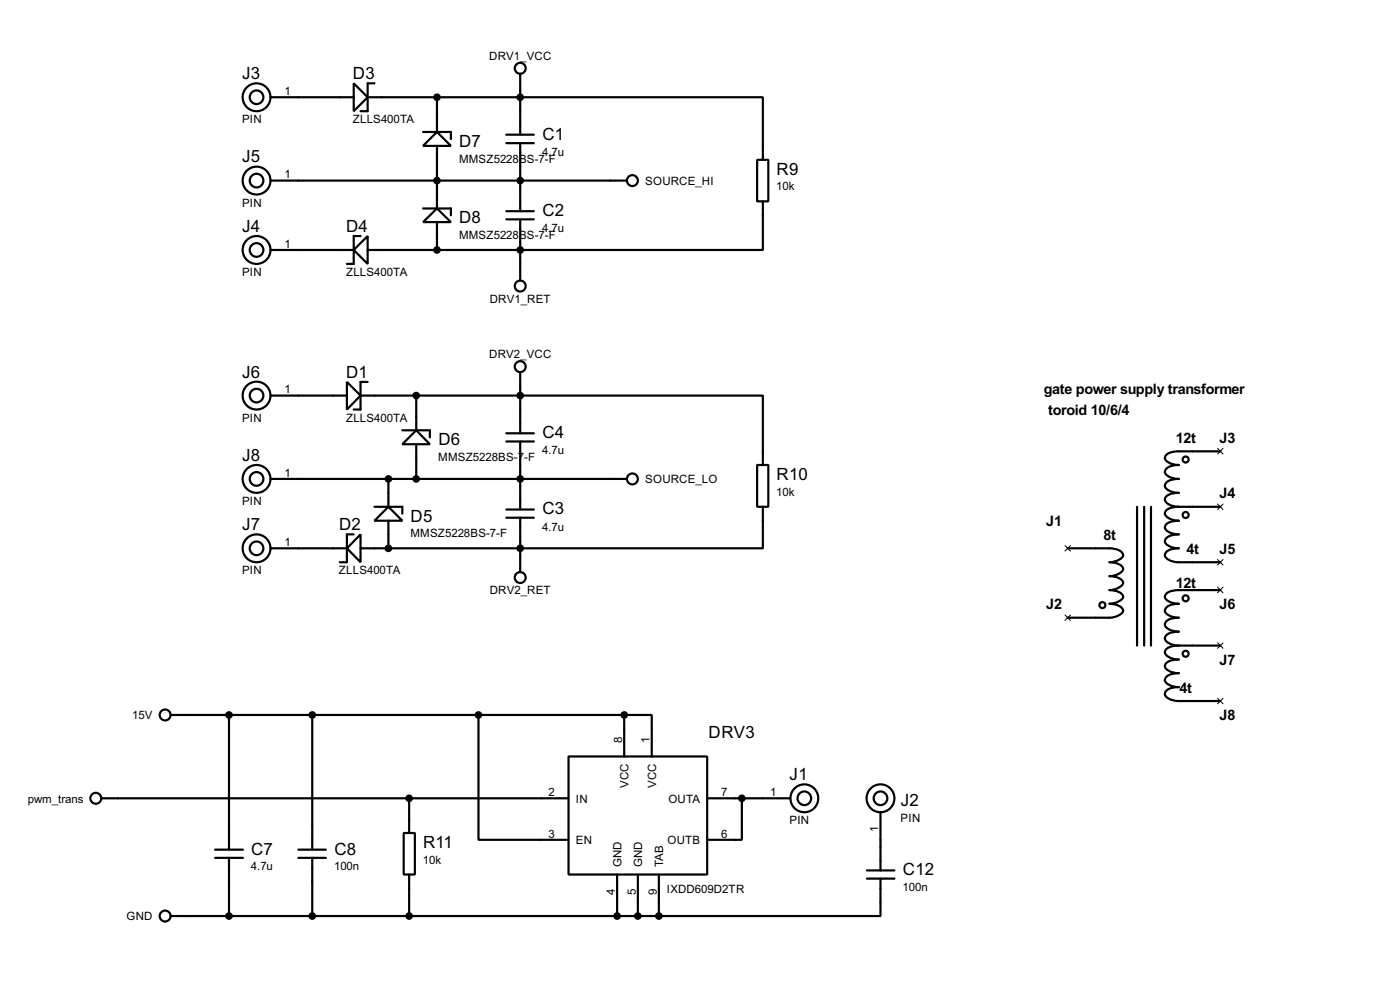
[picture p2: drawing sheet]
<svg xmlns="http://www.w3.org/2000/svg" width="256mm" height="180mm" viewBox="0 0 256 180" stroke-linecap="round" stroke-linejoin="round" font-family="sans-serif">
<g fill="none" stroke="#000" stroke-width=".4">
<path d="M49.6 17.8h15.2M64.8 15.3l2.6 2.5-2.6 2.6zM67.4 17.8h72.4v11.5M68.6 15.3h-1.2v5.1h-1.3M80.1 17.8v6.4M95.3 13.5v11.2M49.6 33.1h65.3M77.5 24.2h5.1v1.3M77.5 38.2h5.1v1.2M80.1 24.2l2.5 2.5h-5.1zM80.1 26.7v11.5M92.8 26.2h5"/>
<path d="M92.8 24.7h5M92.8 38.7h5M95.3 26.2v12.5M138.7 29.3h2.1v7.6h-2.1zM139.8 36.9v8.9h-72.4M49.6 45.8h15.2M64.8 45.8l2.6-2.6v5.1zM66.1 43.2h-1.3v5.1h-1.2M77.5 40.7l2.6-2.5 2.5 2.5zM80.1 40.7v5.1M92.8 40.2h5M95.3 40.2v11.2"/>
<path d="M49.6 72.4h14M63.6 69.9l2.5 2.5-2.5 2.6zM66.1 72.4h73.7v12.7M67.4 69.9h-1.3v5.1h-1.3M73.7 78.8h5.1v1.3M76.3 72.4v6.4M92.8 79.3h5M95.3 68.1v11.2M49.6 87.7h65.3M64.8 97.8h-1.2v5.1h-1.3M66.1 97.8v5.1l-2.5-2.5zM68.6 92.8h5.1v1.2"/>
<path d="M71.2 92.8l2.5 2.5h-5.1zM71.2 87.7v5.1M71.2 95.3v5.1M73.7 81.3l2.6-2.5 2.5 2.5zM76.3 81.3v6.4M92.8 80.8h5M92.8 94.8h5M92.8 93.3h5M95.3 80.8v12.5M95.3 94.8v9.9M138.7 85.1h2.1v7.7h-2.1zM139.8 92.8v7.6h-73.7"/>
<path d="M208.3 92.8v25.4M209.6 92.8v25.4M210.9 92.8v25.4M216 92.8a2.91 2.91 0 0 0-2.5 .8 .91 .91 0 0 0 .6 1.2l1.1 .4 .8 .1a2.91 2.91 0 0 0-2.5 .9 .88 .88 0 0 0 .6 1.2l1.1 .3 .8 .1a2.87 2.87 0 0 0-2.5 .9 .88 .88 0 0 0 .6 1.2l1.1 .4 .8 .1a2.84 2.84 0 0 0-2.5 .9 .89 .89 0 0 0 .6 1.2l1.1 .3 .8 .1h7.6M216 92.8h7.6M223.6 82.6h-7.6a2.91 2.91 0 0 0-2.5 .9 .88 .88 0 0 0 .6 1.2l1.1 .3 .8 .1a2.87 2.87 0 0 0-2.5 .9 .88 .88 0 0 0 .6 1.2l1.1 .4 .8 .1a2.84 2.84 0 0 0-2.5 .9 .89 .89 0 0 0 .6 1.2l1.1 .3 .8 .1a2.91 2.91 0 0 0-2.5 .9 .93 .93 0 0 0 .6 1.2l1.1 .4 .8 .1M49.6 100.4h14M195.6 100.4h7.7a2.24 2.24 0 0 1 2.5 1.3 2.65 2.65 0 0 1-2.5 1.2 2.27 2.27 0 0 1 2.5 1.3 2.58 2.58 0 0 1-2.5 1.3 2.27 2.27 0 0 1 2.5 1.2 2.66 2.66 0 0 1-2.5 1.3 2.27 2.27 0 0 1 2.5 1.3 2.65 2.65 0 0 1-2.5 1.2 2.29 2.29 0 0 1 2.5 1.3 2.65 2.65 0 0 1-2.5 1.3h-7.7M216 118.2a2.91 2.91 0 0 0-2.5 .8 .91 .91 0 0 0 .6 1.2l1.1 .4 .8 .1a2.91 2.91 0 0 0-2.5 .9 .88 .88 0 0 0 .6 1.2l1.1 .3 .8 .1a2.87 2.87 0 0 0-2.5 .9 .88 .88 0 0 0 .6 1.2l1.1 .4 .8 .1a2.84 2.84 0 0 0-2.5 .9 .89 .89 0 0 0 .6 1.2l1.1 .3 .8 .1h7.6M216 118.2h7.6M223.6 108h-7.6a2.91 2.91 0 0 0-2.5 .9 .88 .88 0 0 0 .6 1.2l1.1 .3 .8 .1a2.87 2.87 0 0 0-2.5 .9 .88 .88 0 0 0 .6 1.2l1.1 .4 .8 .1a2.84 2.84 0 0 0-2.5 .9 .89 .89 0 0 0 .6 1.2l1.1 .3 .8 .1a2.91 2.91 0 0 0-2.5 .9 .93 .93 0 0 0 .6 1.2l1.1 .4 .8 .1M31.3 130.9h83.1"/>
<path d="M42 130.9v24.6M57.2 130.9v24.6M87.7 130.9v22.8h16.5M104.2 138.5h25.4v21.6h-25.4zM114.4 130.9h5v7.6M114.4 130.9v7.6M18.6 146.1h85.6M39.4 155.5h5.1M39.4 157h5.1M42 157v10.7M54.7 155.5h5M54.7 157h5"/>
<path d="M57.2 157v10.7M74 152.5h2v7.6h-2zM75 146.1v6.4M129.6 146.1h15.2M135.9 146.1v7.6h-6.3M158.8 159.3h5.1M161.3 148.6v10.7M31.3 167.7h89.4M75 160.1v7.6M113.1 160.1v7.6M116.9 160.1v7.6M120.7 160.1v7.6"/>
<path d="M158.8 160.8h5.1M161.3 160.8v6.9h-40.6"/>
<circle cx="47" cy="17.8" r="2.55"/>
<circle cx="47" cy="17.8" r="1.25"/>
<circle cx="95.3" cy="12.5" r="1"/>
<circle cx="47" cy="33.1" r="2.55"/>
<circle cx="47" cy="33.1" r="1.25"/>
<circle cx="115.8" cy="33.1" r="1"/>
<circle cx="47" cy="45.8" r="2.55"/>
<circle cx="47" cy="45.8" r="1.25"/>
<circle cx="95.3" cy="52.4" r="1"/>
<circle cx="47" cy="72.4" r="2.55"/>
<circle cx="47" cy="72.4" r="1.25"/>
<circle cx="95.3" cy="67.1" r="1"/>
<circle cx="47" cy="87.7" r="2.55"/>
<circle cx="47" cy="87.7" r="1.25"/>
<circle cx="115.8" cy="87.7" r="1"/>
<circle cx="217.2" cy="94.3" r=".55"/>
<circle cx="217.2" cy="84.1" r=".55"/>
<circle cx="47" cy="100.4" r="2.55"/>
<circle cx="47" cy="100.4" r="1.25"/>
<circle cx="95.3" cy="105.7" r="1"/>
<circle cx="201.9" cy="110.8" r=".55"/>
<circle cx="217.2" cy="119.7" r=".55"/>
<circle cx="217.2" cy="109.5" r=".55"/>
<circle cx="30.2" cy="130.9" r="1"/>
<circle cx="17.5" cy="146.1" r="1"/>
<circle cx="147.3" cy="146.1" r="2.55"/>
<circle cx="147.3" cy="146.1" r="1.25"/>
<circle cx="161.3" cy="146.1" r="2.55"/>
<circle cx="161.3" cy="146.1" r="1.25"/>
<circle cx="30.2" cy="167.7" r="1"/>
</g>
<g fill="#000" stroke="#000" stroke-width=".4">
<circle cx="80" cy="17.8" r=".5"/>
<circle cx="95.3" cy="17.8" r=".5"/>
<circle cx="80" cy="33.1" r=".5"/>
<circle cx="95.3" cy="33.1" r=".5"/>
<circle cx="80" cy="45.8" r=".5"/>
<circle cx="95.3" cy="45.8" r=".5"/>
<circle cx="76.2" cy="72.4" r=".5"/>
<circle cx="95.3" cy="72.4" r=".5"/>
<circle cx="71.1" cy="87.7" r=".5"/>
<circle cx="76.2" cy="87.7" r=".5"/>
<circle cx="95.3" cy="87.7" r=".5"/>
<circle cx="71.1" cy="100.4" r=".5"/>
<circle cx="95.3" cy="100.4" r=".5"/>
<circle cx="41.9" cy="130.9" r=".5"/>
<circle cx="57.2" cy="130.9" r=".5"/>
<circle cx="87.6" cy="130.9" r=".5"/>
<circle cx="114.3" cy="130.9" r=".5"/>
<circle cx="74.9" cy="146.1" r=".5"/>
<circle cx="135.9" cy="146.1" r=".5"/>
<circle cx="41.9" cy="167.7" r=".5"/>
<circle cx="57.2" cy="167.7" r=".5"/>
<circle cx="74.9" cy="167.7" r=".5"/>
<circle cx="113" cy="167.7" r=".5"/>
<circle cx="116.8" cy="167.7" r=".5"/>
<circle cx="120.7" cy="167.7" r=".5"/>
</g>
<g fill="none" stroke="#000" stroke-width=".18">
<path d="M195.1 99.9l1 1M196.1 99.9l-1 1M223.1 92.3l1 1M223.1 82.1l1 1M224.1 92.3l-1 1M224.1 82.1l-1 1M195.1 112.6l1 1M196.1 112.6l-1 1M223.1 102.4l1 1M223.1 117.7l1 1M223.1 107.5l1 1M224.1 102.4l-1 1"/>
<path d="M224.1 117.7l-1 1M224.1 107.5l-1 1M223.1 127.8l1 1M224.1 127.8l-1 1"/>
</g>
<g font-size="3.5">
<text x="44.4" y="14.5">J3</text>
<text x="64.7" y="14.5">D3</text>
<text x="44.4" y="29.7">J5</text>
<text x="84.1" y="26.8">D7</text>
<text x="99.4" y="25.6">C1</text>
<text x="142.3" y="31.9">R9</text>
<text x="84.1" y="40.9">D8</text>
<text x="99.4" y="39.5">C2</text>
<text x="44.4" y="42.4">J4</text>
<text x="63.4" y="42.4">D4</text>
<text x="44.4" y="69.1">J6</text>
<text x="63.4" y="69.1">D1</text>
<text x="80.3" y="81.5">D6</text>
<text x="99.4" y="80.2">C4</text>
<text x="44.4" y="84.3">J8</text>
<text x="142.3" y="87.8">R10</text>
<text x="75.2" y="95.5">D5</text>
<text x="99.4" y="94.2">C3</text>
<text x="44.4" y="97">J7</text>
<text x="62.1" y="97">D2</text>
<text x="129.8" y="135.1">DRV3</text>
<text x="144.7" y="142.8">J1</text>
<text x="165" y="147.5">J2</text>
<text x="77.5" y="155.2">R11</text>
<text x="46" y="156.4">C7</text>
<text x="61.3" y="156.4">C8</text>
<text x="165.4" y="160.2">C12</text>
</g>
<g font-size="3">
<text x="191.2" y="72.2">gate power supply transformer</text>
<text x="192" y="76">toroid 10/6/4</text>
<text x="215.4" y="81.1">12t</text>
<text x="223.4" y="81.1">J3</text>
<text x="223.4" y="91.2">J4</text>
<text x="191.6" y="96.3">J1</text>
<text x="202.1" y="98.8">8t</text>
<text x="217.4" y="101.4">4t</text>
<text x="223.4" y="101.4">J5</text>
<text x="215.4" y="107.7">12t</text>
<text x="191.6" y="111.5">J2</text>
<text x="223.4" y="111.5">J6</text>
<text x="223.4" y="121.7">J7</text>
<text x="216.1" y="126.8">4t</text>
<text x="223.4" y="131.9">J8</text>
</g>
<g font-size="2.4">
<text x="89.6" y="11">DRV1_VCC</text>
<text x="52.1" y="17.4">1</text>
<text x="44.3" y="22.6">PIN</text>
<text x="64.6" y="22.6">ZLLS400TA</text>
<text x="84.1" y="29.8">MMSZ5228BS-7-F</text>
<text x="99.3" y="28.5">4.7u</text>
<text x="52.1" y="32.6">1</text>
<text x="118.2" y="33.9">SOURCE_HI</text>
<text x="142.2" y="34.9">10k</text>
<text x="44.3" y="37.8">PIN</text>
<text x="52.1" y="45.4">1</text>
<text x="84.1" y="43.7">MMSZ5228BS-7-F</text>
<text x="99.3" y="42.5">4.7u</text>
<text x="44.3" y="50.5">PIN</text>
<text x="63.4" y="50.5">ZLLS400TA</text>
<text x="89.7" y="55.4">DRV1_RET</text>
<text x="89.6" y="65.6">DRV2_VCC</text>
<text x="52.1" y="72">1</text>
<text x="44.3" y="77.2">PIN</text>
<text x="63.4" y="77.2">ZLLS400TA</text>
<text x="99.3" y="83.1">4.7u</text>
<text x="52.1" y="87.3">1</text>
<text x="80.3" y="84.4">MMSZ5228BS-7-F</text>
<text x="118.2" y="88.5">SOURCE_LO</text>
<text x="44.3" y="92.4">PIN</text>
<text x="142.2" y="90.8">10k</text>
<text x="52.1" y="100">1</text>
<text x="75.2" y="98.4">MMSZ5228BS-7-F</text>
<text x="99.3" y="97.1">4.7u</text>
<text x="44.3" y="105.1">PIN</text>
<text x="62.1" y="105.1">ZLLS400TA</text>
<text x="89.7" y="108.8">DRV2_RET</text>
<text x="24.2" y="131.7">15V</text>
<text x="113.9" y="135.9" transform="rotate(-90 113.9 135.9)">8</text>
<text x="119" y="135.9" transform="rotate(-90 119 135.9)">1</text>
<text x="5.1" y="146.9">pwm_trans</text>
<text x="100.5" y="145.7">2</text>
<text x="105.5" y="146.9">IN</text>
<text x="115.2" y="144.3" transform="rotate(-90 115.2 144.3)">VCC</text>
<text x="120.2" y="144.3" transform="rotate(-90 120.2 144.3)">VCC</text>
<text x="122.4" y="146.9">OUTA</text>
<text x="132.1" y="145.7">7</text>
<text x="141.1" y="145.7">1</text>
<text x="100.5" y="153.3">3</text>
<text x="105.5" y="154.5">EN</text>
<text x="122.3" y="154.5">OUTB</text>
<text x="132.1" y="153.3">6</text>
<text x="144.6" y="150.8">PIN</text>
<text x="160.9" y="152.3" transform="rotate(-90 160.9 152.3)">1</text>
<text x="165" y="150.4">PIN</text>
<text x="45.9" y="159.3">4.7u</text>
<text x="61.2" y="159.3">100n</text>
<text x="77.5" y="158.1">10k</text>
<text x="113.9" y="158.8" transform="rotate(-90 113.9 158.8)">GND</text>
<text x="117.7" y="158.8" transform="rotate(-90 117.7 158.8)">GND</text>
<text x="121.5" y="158.8" transform="rotate(-90 121.5 158.8)">TAB</text>
<text x="112.7" y="163.8" transform="rotate(-90 112.7 163.8)">4</text>
<text x="116.4" y="163.8" transform="rotate(-90 116.4 163.8)">5</text>
<text x="120.3" y="163.8" transform="rotate(-90 120.3 163.8)">9</text>
<text x="122.2" y="163.5">IXDD609D2TR</text>
<text x="165.4" y="163.1">100n</text>
<text x="23.2" y="168.5">GND</text>
</g>
</svg>
